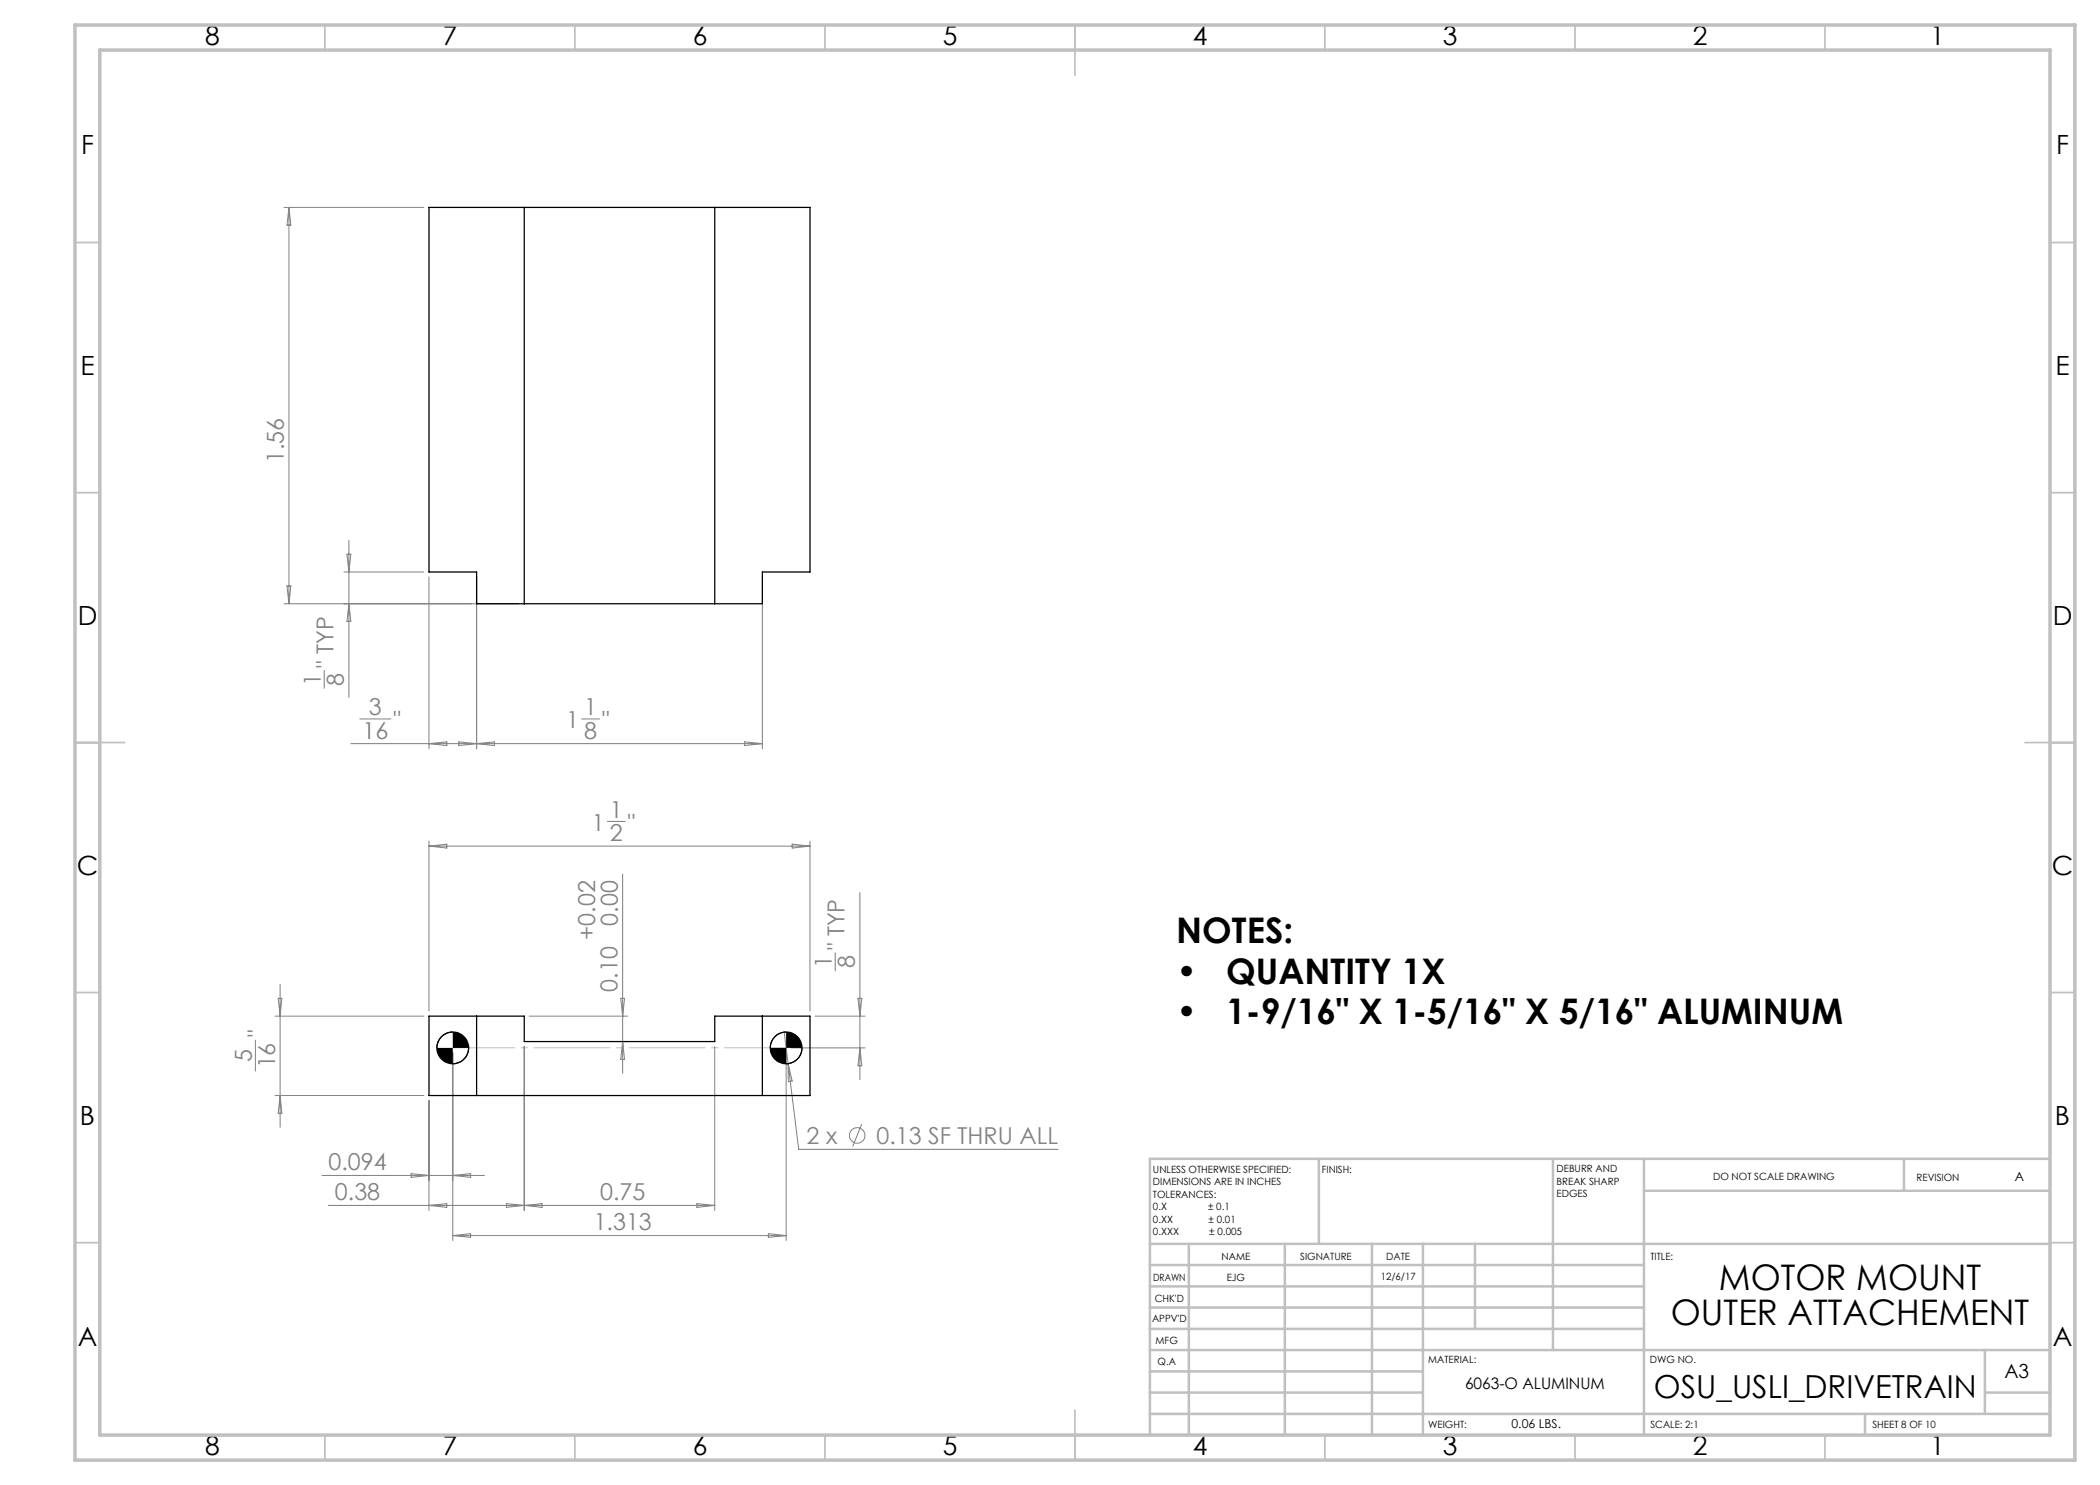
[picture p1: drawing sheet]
<svg xmlns="http://www.w3.org/2000/svg" width="420mm" height="297mm" viewBox="0 0 420 297" stroke-linecap="round" stroke-linejoin="round" font-family="sans-serif">
<g fill="none" stroke="#808080" stroke-width=".2">
<path d="M56.8 41.5h28M57.8 41.5v79.3M57.8 41.5l.4 3.5h-.8zM57.4 117.2h.8l-.4 3.6zM68.8 114.4h16M69.4 110.8h.8l-.4 3.6zM69.8 108.1v31.4M85.8 115.4v34.4M95.3 115.4v34.4M152.5 115.4v34.4M56.8 120.8h47M64.8 134.1v3.6"/>
<path d="M69.8 120.8l.4 3.5h-.8zM70.2 148.7h82.3M72 143.8h6.2M85.8 148.7l3.6-.3v.7zM91.8 148.4l3.5 .3-3.5 .4zM95.3 148.7l3.6-.3v.7zM116.3 143.8h3.6M148.9 148.4l3.6 .3-3.6 .4zM85.8 168.2v34M85.8 169.2h76.2M85.8 169.2l3.6-.4v.8zM121.5 164.3h3.6"/>
<path d="M124.5 174.8v39.9M158.4 168.8l3.6 .4-3.6 .4zM162 168.2v34M172 178.5v37.4M55.6 199.7h.8l-.4 3.5zM56 196.9v28.6M124.1 199.7h.8l-.4 3.5zM167 190.5v3.7M171.6 199.7h.8l-.4 3.5zM51.1 208v6.2M55 203.2h29.8M55 219.1h29.8"/>
<path d="M56 219.1l.4 3.6h-.8zM90.6 210.6v37.5M104.8 209.3v32.8M105.8 203.2h19.8M124.5 208.3l.4 3.6h-.8zM142.9 209.3v32.8M156.8 206.4l2.9 23.5h51.9M157.2 210.6v37.5M157.6 212.7l.8 3.5-.7 .1zM158.2 209.6h14.8M163 203.2h10M172 209.6l.4 3.5h-.8z"/>
<path d="M64.4 235.1h32.5M82.2 234.7l3.6 .4-3.6 .4zM85.8 220.1v22M90.6 235.1l3.5-.4v.8zM172.3 224.9l-1.8 4.4M65.7 241.1h77.2M85.8 241.1l3.6-.4v.8zM90.6 247.1l3.5-.4v.8zM90.6 247.1h66.6M101.3 240.7l3.5 .4-3.5 .4zM104.8 241.1l3.6-.4v.8zM139.4 240.7l3.5 .4-3.5 .4z"/>
<path d="M153.7 246.7l3.5 .4-3.5 .4z"/>
<circle cx="171.4" cy="227.1" r="1.56"/>
</g>
<path d="M90.6 206.4a3.2 3.2 0 0 0-3.2 3.2M93.7 209.6a3.2 3.2 0 0 1-3.1 3.2M157.2 206.4a3.2 3.2 0 0 0-3.1 3.2M160.4 209.6a3.2 3.2 0 0 1-3.2 3.2" fill="none" stroke="#000" stroke-width=".2"/>
<path d="M90.6 209.6h66.6" fill="none" stroke="#c0c0c0" stroke-width=".2" stroke-dasharray="15.2 1.3 1.3 1.3" stroke-dashoffset="2.9"/>
<g fill="none" stroke="#c0c0c0" stroke-width=".35">
<path d="M65 5v5M115 5v5M165 5v5M215 5v10M265 5v5M315 5v5M365 5v5M15 48.5h5M410 48.5h5M15 98.5h5M410 98.5h5M15 148.5h10"/>
<path d="M405 148.5h10M15 198.5h5M410 198.5h5M15 248.5h5M410 248.5h5M65 287v5M115 287v5M165 287v5M215 282v10M265 287v5M315 287v5M365 287v5"/>
</g>
<g fill="none" stroke="#c0c0c0" stroke-width=".5">
<path d="M263.8 231.8v17M310.6 231.8v38.2M328.8 231.8v55.2M328.8 238.2h81.2M380.8 231.8v6.4M410 231.8h-180v55.2M230 248.8h180M230 257.3h98.8M230 253h98.8M237.8 248.8v38.2M257 248.8v38.2M274.4 248.8v38.2"/>
<path d="M284.6 248.8v38.2M295 248.8v17M230 265.8h98.8M230 261.5h98.8M230 278.5h54.6M230 274.3h54.6M230 270h180M397 278.5h13M397 270v12.8M230 282.8h180M373 282.8v4.2"/>
</g>
<path d="M15 5h400v287h-400zM20 10h390v277h-390z" fill="none" stroke="#c0c0c0" stroke-width=".7"/>
<path d="M87.4 209.6a3.2 3.2 0 0 0 3.2 3.2v-3.2zM90.6 206.4v3.2h3.1a3.2 3.2 0 0 0-3.1-3.2zM154.1 209.6a3.2 3.2 0 0 0 3.1 3.2v-3.2zM157.2 206.4v3.2h3.2a3.2 3.2 0 0 0-3.2-3.2z" fill="#000"/>
<g fill="none" stroke="#000" stroke-width=".25">
<path d="M85.8 41.5h76.2v72.9h-9.5v6.4h-57.2v-6.4h-9.5zM104.8 41.5v79.3M142.9 41.5v79.3M85.8 203.2h19v5.1h38.1v-5.1h19.1v15.9h-76.2zM95.3 203.2v15.9M152.5 203.2v15.9"/>
<circle cx="90.6" cy="209.6" r="3.2"/>
<circle cx="157.2" cy="209.6" r="3.2"/>
</g>
<g font-size="7.1">
<text x="235.2" y="188.7">NOTES:</text>
<text x="235.2" y="196.7">•</text>
<text x="245.2" y="196.7">QUANTITY 1X</text>
<text x="235.2" y="204.8">•</text>
<text x="245.2" y="204.8">1-9/16&quot; X 1-5/16&quot; X 5/16&quot; ALUMINUM</text>
<text x="343.8" y="258">MOTOR MOUNT</text>
<text x="334.2" y="265.1">OUTER ATTACHEMENT</text>
</g>
<text font-size="6.3" x="330.8" y="279.7">OSU_USLI_DRIVETRAIN</text>
<g font-size="5.3">
<text x="41" y="9">8</text>
<text x="88.5" y="9">7</text>
<text x="138.5" y="9">6</text>
<text x="188.5" y="9">5</text>
<text x="238.5" y="9">4</text>
<text x="288.5" y="9">3</text>
<text x="338.5" y="9">2</text>
<text x="386" y="9">1</text>
<text x="16.2" y="30.7">F</text>
<text x="411.2" y="30.7">F</text>
<text x="16.1" y="75">E</text>
<text x="411.1" y="75">E</text>
<text x="15.5" y="125">D</text>
<text x="410.5" y="125">D</text>
<text x="15.4" y="175">C</text>
<text x="410.4" y="175">C</text>
<text x="16" y="225">B</text>
<text x="411" y="225">B</text>
<text x="15.5" y="269.2">A</text>
<text x="410.5" y="269.2">A</text>
<text x="41" y="291">8</text>
<text x="88.5" y="291">7</text>
<text x="138.5" y="291">6</text>
<text x="188.5" y="291">5</text>
<text x="238.5" y="291">4</text>
<text x="288.5" y="291">3</text>
<text x="338.5" y="291">2</text>
<text x="386" y="291">1</text>
</g>
<g font-size="4.7" fill="#808080">
<text x="56.8" y="92.6" transform="rotate(-90 56.8 92.6)">1.56</text>
<text x="64.2" y="137.1" transform="rotate(-90 64.2 137.1)">1</text>
<text x="66.7" y="133.5" transform="rotate(-90 66.7 133.5)">&quot; TYP</text>
<text x="68.8" y="137.1" transform="rotate(-90 68.8 137.1)">8</text>
<text x="73.8" y="143.1">3</text>
<text x="116.8" y="143.1">1</text>
<text x="72.5" y="147.7">16</text>
<text x="78.7" y="145.6">&quot;</text>
<text x="113.2" y="145.6">1</text>
<text x="116.8" y="147.7">8</text>
<text x="120.5" y="145.6">&quot;</text>
<text x="118.4" y="166.1">1</text>
<text x="122" y="163.6">1</text>
<text x="125.6" y="166.1">&quot;</text>
<text x="122" y="168.2">2</text>
<text x="123.5" y="185.1" transform="rotate(-90 123.5 185.1)">0.00</text>
<text x="119" y="188" transform="rotate(-90 119 188)">+0.02</text>
<text x="168.9" y="190" transform="rotate(-90 168.9 190)">&quot; TYP</text>
<text x="166.4" y="193.6" transform="rotate(-90 166.4 193.6)">1</text>
<text x="171" y="193.6" transform="rotate(-90 171 193.6)">8</text>
<text x="123.5" y="198.3" transform="rotate(-90 123.5 198.3)">0.10</text>
<text x="52.9" y="207.5" transform="rotate(-90 52.9 207.5)">&quot;</text>
<text x="50.4" y="212.4" transform="rotate(-90 50.4 212.4)">5</text>
<text x="55" y="213.7" transform="rotate(-90 55 213.7)">16</text>
<text x="161.3" y="228.8">2 x</text>
<text x="175.3" y="228.8">0.13 SF THRU ALL</text>
<text x="65.7" y="234.1">0.094</text>
<text x="67" y="240.1">0.38</text>
<text x="120" y="240.1">0.75</text>
<text x="118.7" y="246.1">1.313</text>
</g>
<text font-size="3.9" x="400.9" y="275.5">A3</text>
<text font-size="3.2" x="293" y="277.9">6063-O ALUMINUM</text>
<g font-size="2.5">
<text x="402.9" y="236.1">A</text>
<text x="302.3" y="285.6">0.06 LBS.</text>
</g>
<g font-size="2">
<text x="230.6" y="234.6">UNLESS OTHERWISE SPECIFIED:</text>
<text x="230.6" y="237.1">DIMENSIONS ARE IN INCHES</text>
<text x="230.6" y="239.6">TOLERANCES:</text>
<text x="264.4" y="234.6">FINISH:</text>
<text x="311.3" y="234.5">DEBURR AND</text>
<text x="311.3" y="237">BREAK SHARP</text>
<text x="311.3" y="239.5">EDGES</text>
<text x="342.6" y="236">DO NOT SCALE DRAWING</text>
<text x="383.3" y="236.2">REVISION</text>
<text x="230.6" y="242.1">0.X</text>
<text x="230.6" y="244.6">0.XX</text>
<text x="241.6" y="242.1">± 0.1</text>
<text x="241.7" y="244.6">± 0.01</text>
<text x="230.6" y="247.1">0.XXX</text>
<text x="241.9" y="247.1">± 0.005</text>
<text x="244.3" y="252">NAME</text>
<text x="260" y="251.9">SIGNATURE</text>
<text x="277.2" y="251.9">DATE</text>
<text x="330.1" y="251.9">TITLE:</text>
<text x="230.6" y="256.1">DRAWN</text>
<text x="245.3" y="256.1">EJG</text>
<text x="276.1" y="255.9">12/6/17</text>
<text x="230.9" y="260.3">CHK'D</text>
<text x="230.4" y="264.4">APPV'D</text>
<text x="231.1" y="268.8">MFG</text>
<text x="231.5" y="273">Q.A</text>
<text x="285.6" y="272.5">MATERIAL:</text>
<text x="330" y="272.5">DWG NO.</text>
<text x="285.6" y="285.5">WEIGHT:</text>
<text x="330.1" y="285.6">SCALE: 2:1</text>
<text x="374.5" y="285.6">SHEET 8 OF 10</text>
</g>
</svg>
